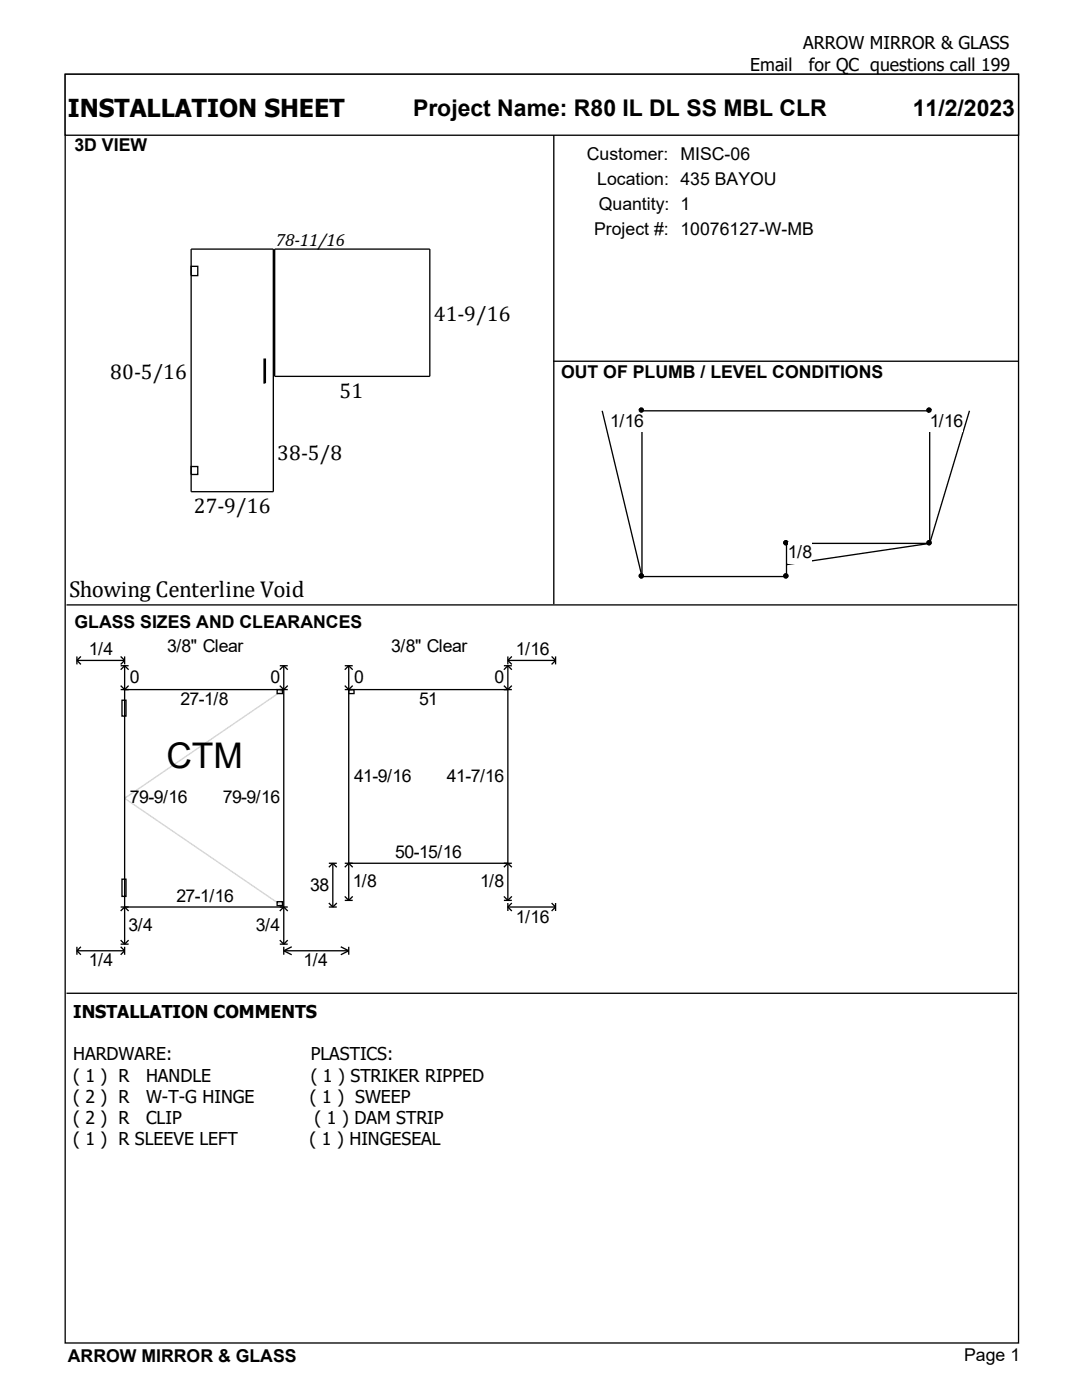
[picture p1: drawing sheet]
<svg xmlns="http://www.w3.org/2000/svg" width="216mm" height="279mm" viewBox="0 0 216 279" stroke-linecap="round" stroke-linejoin="round" font-family="sans-serif">
<g fill="#fff" stroke="#000" stroke-width=".26">
<path d="M13 14.8h190.2v253.2h-190.2z"/>
<path d="M13 14.8h190.2v12.2h-190.2z"/>
</g>
<path d="M13.5 30.7h96.7v89.4h-96.7z" fill="#fff"/>
<path d="M110.5 27v93.6M38.1 53.2h1.4v1.8h-1.4zM38.1 49.7h16.4v48.4h-16.4zM54.8 49.7h31v25.4h-31zM52.7 71.7h.3v4.7h-.3zM110.4 72.1h92.8M38.1 93.1h1.4v1.6h-1.4z" fill="none" stroke="#000" stroke-width=".26"/>
<path d="M110.9 77h91.9v43.1h-91.9z" fill="#fff"/>
<g fill="#000" stroke="#000" stroke-width=".26">
<circle cx="128" cy="81.9" r=".4"/>
<circle cx="128" cy="114.9" r=".4"/>
</g>
<path d="M120.2 82l7.9 33.1v-33.1" fill="none" stroke="#000" stroke-width=".26"/>
<path d="M121.7 82h6.7v4.2h-6.7z" fill-rule="evenodd" fill="#fff"/>
<g fill="#000" stroke="#000" stroke-width=".26">
<circle cx="128" cy="114.9" r=".4"/>
<circle cx="156.8" cy="108.3" r=".4"/>
<circle cx="156.8" cy="114.9" r=".4"/>
<circle cx="185.4" cy="108.3" r=".4"/>
</g>
<path d="M156.9 112.7l28.6-4.3h-28.6v6.7h-28.8" fill="none" stroke="#000" stroke-width=".26"/>
<path d="M157.2 108.2h4.8v4.2h-4.8z" fill-rule="evenodd" fill="#fff"/>
<g fill="#000" stroke="#000" stroke-width=".26">
<circle cx="185.4" cy="81.9" r=".4"/>
<circle cx="185.4" cy="108.3" r=".4"/>
</g>
<path d="M185.5 82v26.4l7.9-26.4" fill="none" stroke="#000" stroke-width=".26"/>
<path d="M185.5 82h6.6v4.2h-6.6z" fill-rule="evenodd" fill="#fff"/>
<g fill="#000" stroke="#000" stroke-width=".26">
<circle cx="128" cy="81.9" r=".4"/>
<circle cx="185.4" cy="81.9" r=".4"/>
</g>
<path d="M128.1 82h57.4M13.3 120.7h189.7" fill="none" stroke="#000" stroke-width=".26"/>
<path d="M14.3 126.8h187.4v68.8h-187.4z" fill="#fff"/>
<path d="M56.6 137.6l-31.7 21.7 31.7 21.7" fill="none" stroke="#d3d3d3" stroke-width=".26"/>
<g fill="none" stroke="#000" stroke-width=".26">
<path d="M15.3 131v1.6M15.3 131.8l.8 .8M15.3 131.8h9.6M16.1 131l-.8 .8M24.1 131l.8 .8M24.1 137.6h33.3M24.1 132.9h1.6M24.1 136.8l.8 .8 .8-.8M24.3 139.7h.8v3.2h-.8zM24.9 131v1.6M24.9 132.9v55.5M24.9 131.8l-.8 .8"/>
<path d="M24.9 132.9l-.8 .8M24.9 132.9l.8 .8M55.3 137.6h1.1v.8h-1.1zM55.8 132.9h1.6M55.8 136.8l.8 .8 .8-.8M56.6 132.9v55.5M56.6 132.9l.8 .8M56.6 132.9l-.8 .8M68.8 132.9h1.6M68.8 137.6h33.3M68.8 136.8l.8 .8 .8-.8M69.6 137.6h1v.8h-1z"/>
<path d="M69.6 132.9v46.8M69.6 132.9l.8 .8M69.6 132.9l-.8 .8M100.5 132.9h1.6M100.5 136.8l.8 .8 .8-.8M101.3 131.8l.8 .8M101.3 132.9l.8 .8M101.3 131.8h9.6M101.3 131v1.6M101.3 132.9v46.8M101.3 132.9l-.8 .8M102.1 131l-.8 .8"/>
<path d="M110.1 131l.8 .8M110.9 131v1.6M110.9 131.8l-.8 .8M24.3 175.5h.8v3.4h-.8zM55.3 180h1.1v.7h-1.1zM65.6 172.3h1.6M66.4 172.3v8.7M66.4 172.3l-.8 .8M66.4 172.3l.8 .8M68.8 172.3h33.3M68.8 179.7h1.6M68.8 178.9l.8 .8"/>
<path d="M68.8 173.1l.8-.8 .8 .8M70.4 178.9l-.8 .8M100.5 179.7h1.6M100.5 178.9l.8 .8M100.5 173.1l.8-.8 .8 .8M102.1 178.9l-.8 .8M13.3 198.2h189.7M15.3 189v1.5M15.3 189.7l.8 .8M15.3 189.7h9.6M16.1 189l-.8 .7M24.1 189l.8 .7"/>
<path d="M24.1 181h33.3M24.1 188.4h1.6M24.1 187.6l.8 .8M24.1 181.8l.8-.8 .8 .8M24.9 189v1.5M24.9 189.7l-.8 .8M25.7 187.6l-.8 .8M55.8 188.4h1.6M55.8 187.6l.8 .8M55.8 181.8l.8-.8 .8 .8M56.6 189.7h13M56.6 189v1.5"/>
<path d="M56.6 189.7l1.6 .8M57.4 187.6l-.8 .8M58.2 189l-1.6 .7M65.6 181h1.6M65.6 180.2l.8 .8M67.2 180.2l-.8 .8M68 189l1.6 .7M69.6 189v1.5M69.6 189.7l-1.6 .8M101.3 181l.8 .8M101.3 181h9.6M101.3 180.2v1.6"/>
<path d="M102.1 180.2l-.8 .8M110.1 180.2l.8 .8M110.9 180.2v1.6M110.9 181l-.8 .8"/>
</g>
<text font-size="7.1" x="33.2" y="153.2">CTM</text>
<text font-size="4.9" x="13.5" y="23.3">INSTALLATION SHEET</text>
<g font-size="4.6">
<text x="82.4" y="23.1">Project Name: R80 IL DL SS MBL CLR</text>
<text x="182.1" y="23.1">11/2/2023</text>
<text x="13.8" y="119.2">Showing Centerline Void</text>
</g>
<g font-size="4.2">
<text x="86.6" y="64.1">41-9/16</text>
<text x="22" y="75.7">80-5/16</text>
<text x="67.8" y="79.4">51</text>
<text x="55.3" y="91.8">38-5/8</text>
<text x="38.7" y="102.4">27-9/16</text>
</g>
<g font-size="3.5">
<text x="160.3" y="9.9">ARROW MIRROR &amp; GLASS</text>
<text x="149.7" y="14.1">Email</text>
<text x="161.4" y="14.1">for QC questions call 199</text>
<text x="14.9" y="30.2">3D VIEW</text>
<text x="117.1" y="31.9">Customer: MISC-06</text>
<text x="119.2" y="36.9">Location: 435 BAYOU</text>
<text x="119.5" y="41.9">Quantity: 1</text>
<text x="118.5" y="46.9">Project #: 10076127-W-MB</text>
<text x="55.1" y="49.1">78-11/16</text>
<text x="112" y="75.3">OUT OF PLUMB / LEVEL CONDITIONS</text>
<text x="121.7" y="85.1">1/16</text>
<text x="185.5" y="85.1">1/16</text>
<text x="157.2" y="111.3">1/8</text>
<text x="14.9" y="125.3">GLASS SIZES AND CLEARANCES</text>
<text x="17.7" y="130.7">1/4</text>
<text x="33.3" y="130.2">3/8&quot; Clear</text>
<text x="78.1" y="130.2">3/8&quot; Clear</text>
<text x="102.9" y="130.7">1/16</text>
<text x="25.9" y="136.3">0</text>
<text x="54" y="136.3">0</text>
<text x="70.6" y="136.3">0</text>
<text x="98.7" y="136.3">0</text>
<text x="36" y="140.8">27-1/8</text>
<text x="83.6" y="140.8">51</text>
<text x="25.9" y="160.3">79-9/16</text>
<text x="44.5" y="160.3">79-9/16</text>
<text x="70.6" y="156.1">41-9/16</text>
<text x="89.2" y="156.1">41-7/16</text>
<text x="78.8" y="171.2">50-15/16</text>
<text x="35.2" y="179.9">27-1/16</text>
<text x="61.9" y="177.8">38</text>
<text x="70.4" y="177">1/8</text>
<text x="95.8" y="177">1/8</text>
<text x="25.7" y="185.7">3/4</text>
<text x="51.1" y="185.7">3/4</text>
<text x="102.9" y="184.1">1/16</text>
<text x="17.7" y="192.9">1/4</text>
<text x="60.6" y="192.9">1/4</text>
<text x="14.6" y="203.1">INSTALLATION COMMENTS</text>
<text x="14.6" y="211.6">HARDWARE:</text>
<text x="14.6" y="215.8">( 1 ) R</text>
<text x="29.1" y="215.8">HANDLE</text>
<text x="62" y="211.6">PLASTICS:</text>
<text x="62" y="215.8">( 1 ) STRIKER RIPPED</text>
<text x="14.6" y="220.1">( 2 ) R</text>
<text x="29.1" y="220.1">W-T-G HINGE</text>
<text x="61.8" y="220.1">( 1 ) SWEEP</text>
<text x="14.6" y="224.3">( 2 ) R</text>
<text x="29.1" y="224.3">CLIP</text>
<text x="62.8" y="224.3">( 1 ) DAM STRIP</text>
<text x="14.6" y="228.5">( 1 ) R SLEEVE LEFT</text>
<text x="61.8" y="228.5">( 1 ) HINGESEAL</text>
<text x="13.5" y="271.8">ARROW MIRROR &amp; GLASS</text>
<text x="192.4" y="271.7">Page 1</text>
</g>
</svg>
